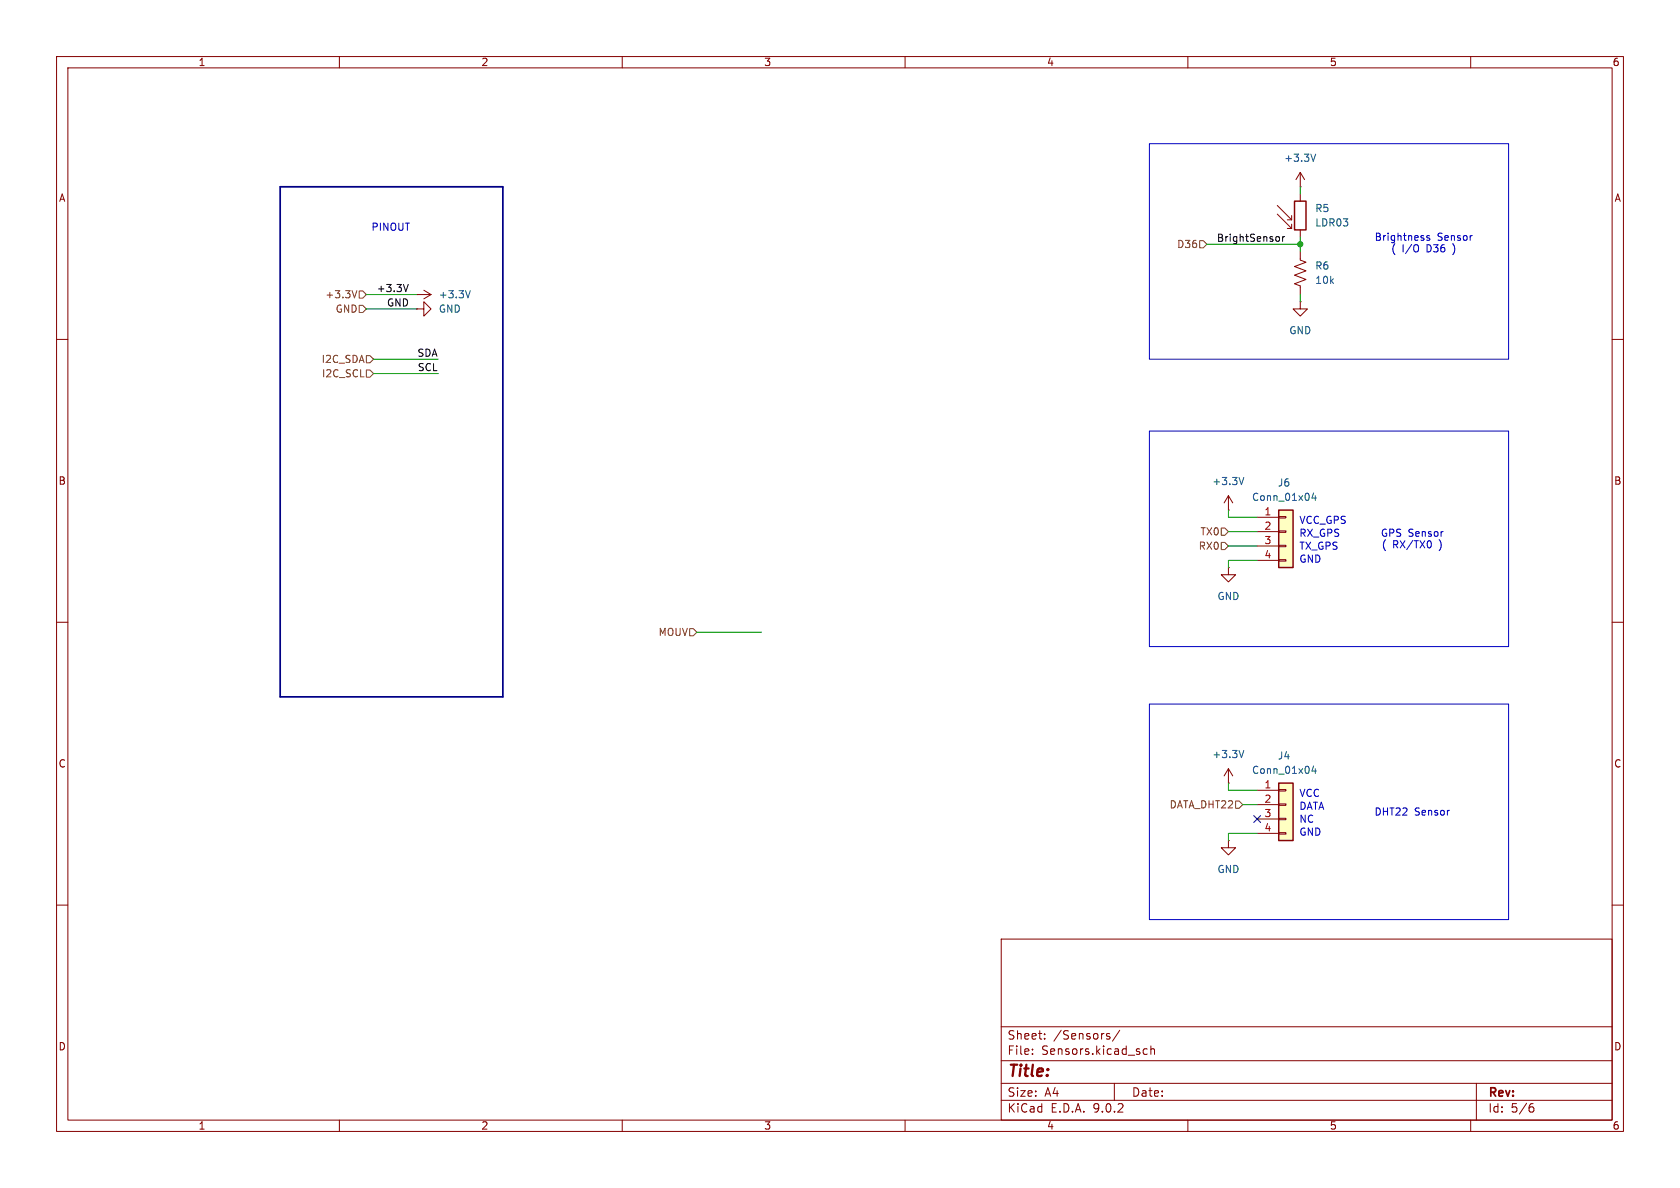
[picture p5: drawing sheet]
<svg xmlns="http://www.w3.org/2000/svg" width="297mm" height="210mm" viewBox="0 0 297 210" stroke-linecap="round" stroke-linejoin="round" font-family="sans-serif">
<g fill="none" stroke="#840000" stroke-width=".18">
<path d="M10 10h277v190h-277zM12 12h273v186h-273zM60 10v2M110 10v2M160 10v2M210 10v2M260 10v2M225.8 36.3l2.5 2.6M225.8 37.8l2.5 2.6M227.6 38.9h.7M228.3 38.1v.8M228.3 39.6v.8"/>
<path d="M229.9 33h.1M229.9 30.5v2.5M229.9 34.3v1.3M229.9 30.5l-.8 1.3M229.9 30.5l.7 1.3M73.7 54.6h1.2v-1.3l1.3 1.3-1.3 1.3v-1.3M73.7 54.6h.1M73.7 52.1h.1M73.7 52.1h2.5M74.9 51.3l1.3 .8M76.2 52.1l-1.3 .7M227.6 40.4h.7"/>
<path d="M229.9 53.3v1.3h1.2l-1.2 1.3-1.3-1.3h1.3M229.9 53.3h.1M229.9 40.6v1.3M10 60h2M285 60h2M10 110h2M285 110h2M217.2 148.6v1.3h1.2l-1.2 1.2-1.3-1.2h1.3M217.2 148.6h.1M10 160h2M177 166h108v32h-108zM285 160h2"/>
<path d="M60 198v2M110 198v2M160 198v2M177 194.5h108M177 191.5h108M177 187.5h108M177 181.5h108M182.5 186.3v.1M182.5 185.5v.1M184.7 183.6v.1M184.7 182.8v.1M195.8 183.2l.4 .1v.2l-.2 .2h-.3"/>
<path d="M195.8 182.7l.4 .1M197 191.5v3M198 182.1l-1.3 2M202.2 186.3l.2 .1 .4-.1M202.8 185.5l-.4-.1-.2 .1M203.5 185.5l.2-.1 .3 .1 .1 .9M203.5 184.9v1.5M210 198v2M260 198v2M261 191.5v6.5M270.6 195.7h.4l.2 .3-.1 .5-.5 .1M271 195.1l-.4 .1"/>
</g>
<path d="M228.9 35.6h2v5h-2z" fill="none" stroke="#840000" stroke-width=".25"/>
<path d="M232.6 27.2l-.4 1.3M83.1 51.4l-.4 1.2" fill="none" stroke="#006464" stroke-width=".18"/>
<path d="M226.1 90.2h2.5v10.1h-2.5z" fill="#ffffc2"/>
<path d="M226.1 90.2h2.5v10.1h-2.5z" fill="none" stroke="#840000" stroke-width=".25"/>
<g fill="none" stroke="#840000" stroke-width=".18">
<path d="M229.9 44.5v1.5l1 .4-2 .7 2 .8-2 .7 2 .8-2 .8 1 .3v1.6M217.2 90.2h.1M217.2 87.6l-.8 1.3M217.2 87.6l.7 1.3M217.2 87.6v2.6M222.2 91.4h3.9M222.2 94h3.9M222.2 96.5h3.9M222.2 99.1h3.9M226.1 91.3h1.2v.3h-1.2zM226.1 93.9h1.2v.2h-1.2zM226.1 96.4h1.2v.2h-1.2z"/>
<path d="M226.1 98.9h1.2v.3h-1.2zM217.2 100.3v1.3h1.2l-1.2 1.3-1.3-1.3h1.3M217.2 100.3h.1M217.2 138.4h.1M217.2 135.9v2.5M217.2 135.9l-.8 1.3M217.2 135.9l.7 1.3"/>
</g>
<path d="M219.9 84.4l-.4 1.3M232.2 87.1l-.3 .9h.8M232.5 87.6v.9M219.9 132.7l-.4 1.2" fill="none" stroke="#006464" stroke-width=".18"/>
<path d="M226.1 138.4h2.5v10.2h-2.5z" fill="#ffffc2"/>
<path d="M226.1 138.4h2.5v10.2h-2.5z" fill="none" stroke="#840000" stroke-width=".25"/>
<path d="M222.2 139.7h3.9M226.1 139.6h1.2v.2h-1.2zM222.2 142.2h3.9M222.2 144.8h3.9M222.2 147.3h3.9M226.1 142.1h1.2v.3h-1.2zM226.1 144.7h1.2v.2h-1.2zM226.1 147.2h1.2v.2h-1.2z" fill="none" stroke="#840000" stroke-width=".18"/>
<path d="M232.2 135.4l-.3 .9h.8M232.5 135.9v.8" fill="none" stroke="#006464" stroke-width=".18"/>
<path d="M63.1 51.4l-.4 1.2M63.5 54h.6l.7 .6-.7 .6h-.6zM63.5 51.4h.6l.7 .7-.7 .6h-.6zM212.1 42.5h.6l.7 .7-.7 .6h-.6zM64.8 65.4h.6l.6 .6-.6 .7h-.6zM64.8 62.9h.6l.6 .6-.6 .6h-.6zM215.9 95.9h.6l.7 .6-.7 .7h-.6zM215.9 93.3h.6l.7 .7-.7 .6h-.6zM121.9 111.1h.7l.6 .7-.6 .6h-.7zM218.4 141.6h.7l.6 .6-.6 .7h-.7z" fill="none" stroke="#725600" stroke-width=".18"/>
<path d="M72.2 50.3l-.5 1.3M225.8 41.8l.3 .1 .1 .2-.1 .4-.3 .2M226.7 41.8v.9M227.1 41.8l-.4 .3" fill="none" stroke="#0f0f0f" stroke-width=".18"/>
<path d="M49.5 33h39.4v90.2h-39.4z" fill="none" stroke="#000084" stroke-width=".3"/>
<g fill="none" stroke="#009600" stroke-width=".18">
<path d="M229.9 33v1.3M64.8 54.6h8.9M64.8 52.1h8.9M213.4 43.2h16.5M229.9 41.9v2.6M229.9 52.1v1.2M66 63.5h11.5M66 66h11.5M217.2 90.2v1.2h5M217.2 96.5h5M217.2 94h5M222.2 99.1h-5v1.2"/>
<path d="M123.2 111.8h11.4M217.2 138.4v1.3h5M219.7 142.2h2.5M222.2 147.3h-5v1.3"/>
</g>
<path d="M221.6 144.2l1.3 1.2M222.9 144.2l-1.3 1.2" fill="none" stroke="#000084" stroke-width=".18"/>
<path d="M203.2 25.4h63.5v38.1h-63.5zM250.8 43.7l-.1 .7M252.7 41.7l-.3-.1-.2 .2 .1 .2 .4 .1v.3h-.5M203.2 76.2h63.5v38.1h-63.5zM252.9 95.7l.1 .4-.1 .6M203.2 124.5h63.5v38.1h-63.5z" fill="none" stroke="#0000c2" stroke-width=".18"/>
<circle cx="229.9" cy="43.2" r=".46" fill="#009600" stroke="#009600" stroke-width=".18"/>
<text font-size="2.8" fill="#840000" x="178" y="190.9">Title:</text>
<g font-size="2.1" fill="#840000">
<text x="178" y="184">Sheet:</text>
<text x="186.2" y="184">/Sensors/</text>
<text x="178" y="186.7">File:</text>
<text x="184.1" y="186.7">Sensors.kicad_sch</text>
<text x="178" y="196.9">KiCad</text>
<text x="178" y="194.1">Size:</text>
<text x="184.7" y="194.1">A4</text>
<text x="185.7" y="196.9">E.D.A.</text>
<text x="193.3" y="196.9">9.0.2</text>
<text x="200" y="194.1">Date:</text>
<text x="263" y="194.3">Rev:</text>
<text x="263" y="196.9">Id:</text>
<text x="267.1" y="196.9">5/6</text>
</g>
<g font-size="1.8" fill="#840000">
<text x="35" y="11.9">1</text>
<text x="85" y="11.9">2</text>
<text x="135" y="11.9">3</text>
<text x="185" y="11.9">4</text>
<text x="235" y="11.9">5</text>
<text x="285" y="11.9">6</text>
<text x="10.3" y="35.9">A</text>
<text x="285.3" y="35.9">A</text>
<text x="10.3" y="85.9">B</text>
<text x="285.3" y="85.9">B</text>
<text x="10.3" y="135.9">C</text>
<text x="285.3" y="135.9">C</text>
<text x="10.3" y="185.9">D</text>
<text x="285.3" y="185.9">D</text>
<text x="35" y="199.9">1</text>
<text x="85" y="199.9">2</text>
<text x="135" y="199.9">3</text>
<text x="185" y="199.9">4</text>
<text x="235" y="199.9">5</text>
<text x="285" y="199.9">6</text>
</g>
<g font-size="1.8" fill="#006464">
<text x="226.9" y="28.8">+3.3V</text>
<text x="232.4" y="37.7">R5</text>
<text x="232.4" y="40.2">LDR03</text>
<text x="232.4" y="47.9">R6</text>
<text x="77.5" y="52.9">+3.3V</text>
<text x="232.4" y="50.4">10k</text>
<text x="77.5" y="55.5">GND</text>
<text x="227.8" y="59.3">GND</text>
<text x="214.2" y="86">+3.3V</text>
<text x="221.2" y="88.7">Conn_01x04</text>
<text x="225.8" y="86.2">J6</text>
<text x="215.1" y="106.3">GND</text>
<text x="214.2" y="134.2">+3.3V</text>
<text x="221.2" y="137">Conn_01x04</text>
<text x="225.8" y="134.5">J4</text>
<text x="215.1" y="154.5">GND</text>
</g>
<g font-size="1.8" fill="#0000c2">
<text x="65.6" y="41">PINOUT</text>
<text x="242.9" y="42.8">Brightness</text>
<text x="245.8" y="44.8">(</text>
<text x="247.9" y="44.8">I/O</text>
<text x="252.3" y="44.8">D36</text>
<text x="254.1" y="42.8">Sensor</text>
<text x="257.2" y="44.8">)</text>
<text x="229.6" y="92.8">VCC_GPS</text>
<text x="229.6" y="95.1">RX_GPS</text>
<text x="244" y="95.1">GPS Sensor</text>
<text x="229.6" y="97.4">TX_GPS</text>
<text x="229.6" y="99.7">GND</text>
<text x="244.2" y="97.1">(</text>
<text x="246.2" y="97.1">RX/TX0</text>
<text x="254.6" y="97.1">)</text>
<text x="229.6" y="143.4">DATA</text>
<text x="229.6" y="141.1">VCC</text>
<text x="229.6" y="145.6">NC</text>
<text x="229.6" y="147.9">GND</text>
<text x="242.9" y="144.4">DHT22</text>
<text x="250.1" y="144.4">Sensor</text>
</g>
<g font-size="1.8" fill="#725600">
<text x="208" y="44">D36</text>
<text x="57.4" y="52.9">+3.3V</text>
<text x="59.2" y="55.5">GND</text>
<text x="56.8" y="64.4">I2C_SDA</text>
<text x="56.8" y="66.9">I2C_SCL</text>
<text x="212.1" y="94.8">TX0</text>
<text x="211.8" y="97.4">RX0</text>
<text x="116.3" y="112.6">MOUV</text>
<text x="206.7" y="143.1">DATA_DHT22</text>
</g>
<g font-size="1.8" fill="#0f0f0f">
<text x="215" y="42.8">BrightSensor</text>
<text x="66.5" y="51.7">+3.3V</text>
<text x="68.3" y="54.3">GND</text>
<text x="73.7" y="63.2">SDA</text>
<text x="73.8" y="65.7">SCL</text>
</g>
<g font-size="1.8" fill="#a90000">
<text x="223.4" y="91.2">1</text>
<text x="223.4" y="93.7">2</text>
<text x="223.4" y="96.3">3</text>
<text x="223.4" y="98.8">4</text>
<text x="223.4" y="139.4">1</text>
<text x="223.4" y="142">2</text>
<text x="223.4" y="144.5">3</text>
<text x="223.4" y="147.1">4</text>
</g>
</svg>
